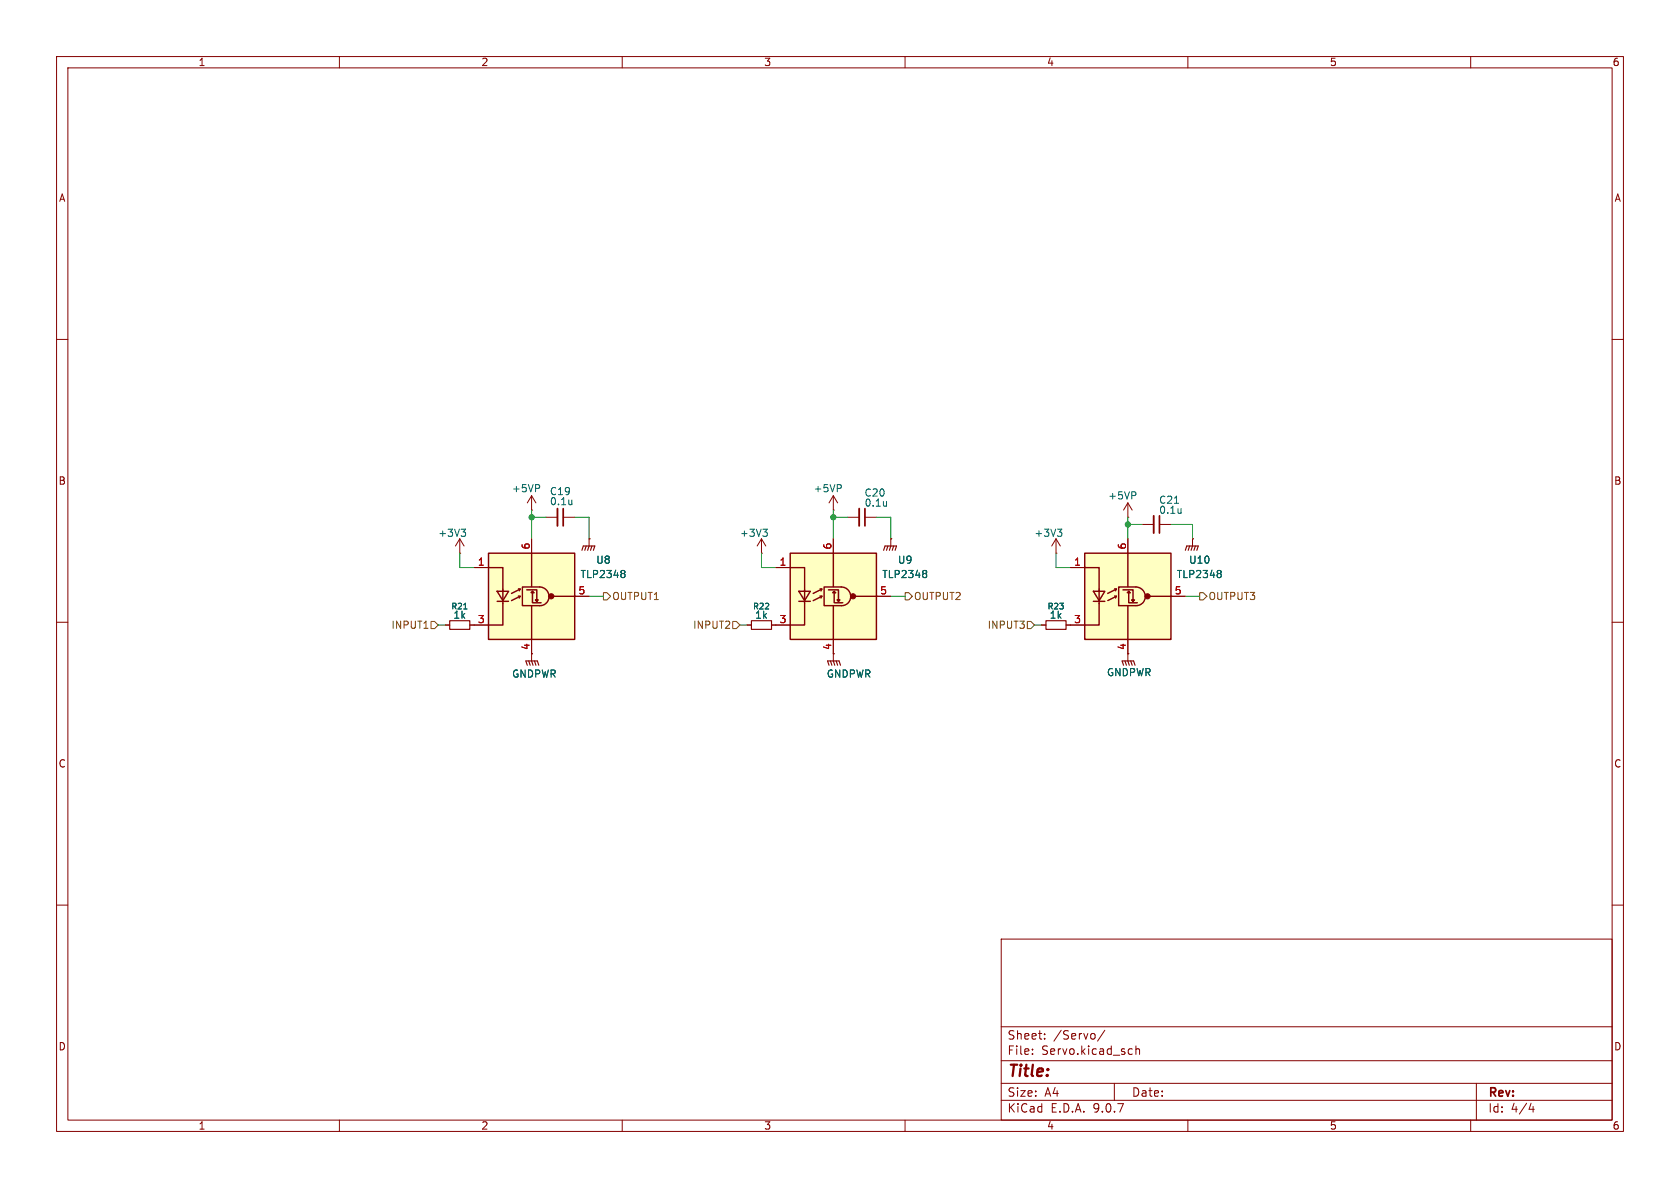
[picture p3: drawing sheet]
(kicad_sch
 (version 20250114)
 (generator "eeschema")
 (generator_version "9.0")
 (paper "A4")
 (lib_symbols
  (symbol "Device:C_Small"
   (pin_numbers (hide yes))
   (pin_names
    (offset 0.254) (hide yes)) (exclude_from_sim no) (in_bom yes) (on_board yes)
   (property "Reference" "C" (at 0.254 1.778 0) (effects (font (size 1.27 1.27)) (justify left)))
   (property "Value" "C_Small" (at 0.254 -2.032 0) (effects (font (size 1.27 1.27)) (justify left)))
   (property "Footprint" "" (at 0 0 0) (effects (font (size 1.27 1.27)) (hide yes)))
   (property "Datasheet" "~" (at 0 0 0) (effects (font (size 1.27 1.27)) (hide yes)))
   (property "Description" "Unpolarized capacitor, small symbol" (at 0 0 0) (effects (font (size 1.27 1.27)) (hide yes)))
   (symbol "C_Small_0_1"
    (polyline (pts (xy -1.524 0.508) (xy 1.524 0.508)) (stroke (width 0.3048) (type default)) (fill (type none)))
    (polyline (pts (xy -1.524 -0.508) (xy 1.524 -0.508)) (stroke (width 0.3302) (type default)) (fill (type none))))
   (symbol "C_Small_1_1"
    (pin passive line (at 0 2.54 270) (length 2.032) (name "~" (effects (font (size 1.27 1.27)))) (number "1" (effects (font (size 1.27 1.27)))))
    (pin passive line (at 0 -2.54 90) (length 2.032) (name "~" (effects (font (size 1.27 1.27)))) (number "2" (effects (font (size 1.27 1.27))))))
   (embedded_fonts no))
  (symbol "Isolator:TLP2748"
   (pin_names
    (offset 1.016) (hide yes)) (exclude_from_sim no) (in_bom yes) (on_board yes)
   (property "Reference" "U?" (at 12.7 6.4202 0) (effects (font (size 1.27 1.27))))
   (property "Value" "TLP2748" (at 12.7 3.8802 0) (effects (font (size 1.27 1.27))))
   (property "Footprint" "Package_SO:SO-6L_10x3.84mm_P1.27mm" (at 0 -12.7 0) (effects (font (size 1.27 1.27)
    (italic yes)) (hide yes)))
   (property "Datasheet" "https://toshiba.semicon-storage.com/info/docget.jsp?did=29407&prodName=TLP2748" (at 0 0 0) (effects (font (size 1.27 1.27)) (hide yes)))
   (property "Description" "10-Mbps inverting photocouple,5 kVrms, 4.5 - 30 Vdd, push-pull output, SO-6L" (at 0 0 0) (effects (font (size 1.27 1.27)) (hide yes)))
   (symbol "TLP2748_0_1"
    (rectangle (start -7.62 7.62) (end 7.62 -7.62) (stroke (width 0.254) (type default)) (fill (type background)))
    (polyline (pts (xy -7.62 -5.08) (xy -5.08 -5.08) (xy -5.08 -1.27)) (stroke (width 0.254) (type default)) (fill (type none)))
    (polyline (pts (xy -6.096 0.889) (xy -4.064 0.889) (xy -5.08 -0.762) (xy -6.096 0.889)) (stroke (width 0.254) (type default)) (fill (type none)))
    (polyline (pts (xy -6.096 -0.889) (xy -4.064 -0.889)) (stroke (width 0.254) (type default)) (fill (type none)))
    (polyline (pts (xy -5.08 1.27) (xy -5.08 0.9144)) (stroke (width 0.254) (type default)) (fill (type none)))
    (polyline (pts (xy -5.08 1.27) (xy -5.08 5.08) (xy -7.62 5.08)) (stroke (width 0.254) (type default)) (fill (type none)))
    (polyline (pts (xy -5.08 1.016) (xy -5.08 -0.762)) (stroke (width 0.254) (type default)) (fill (type none)))
    (polyline (pts (xy -5.08 -1.27) (xy -5.08 -0.9144)) (stroke (width 0.254) (type default)) (fill (type none)))
    (polyline (pts (xy -3.556 0.508) (xy -2.032 1.27)) (stroke (width 0.254) (type default)) (fill (type none)))
    (polyline (pts (xy -3.556 -0.762) (xy -2.032 0)) (stroke (width 0.254) (type default)) (fill (type none)))
    (polyline (pts (xy -2.032 1.27) (xy -2.3368 1.3208)) (stroke (width 0.254) (type default)) (fill (type none)))
    (polyline (pts (xy -2.032 1.27) (xy -2.1844 0.9652)) (stroke (width 0.254) (type default)) (fill (type none)))
    (polyline (pts (xy -2.032 0) (xy -2.3368 0.0508)) (stroke (width 0.254) (type default)) (fill (type none)))
    (polyline (pts (xy -2.032 0) (xy -2.1844 -0.3048)) (stroke (width 0.254) (type default)) (fill (type none)))
    (polyline (pts (xy 0 7.5946) (xy 0 1.7018)) (stroke (width 0.254) (type default)) (fill (type none)))
    (polyline (pts (xy 0 -7.62) (xy 0 -1.651)) (stroke (width 0.254) (type default)) (fill (type none)))
    (polyline (pts (xy 0.1524 0.889) (xy -0.1016 0.635) (xy 0.4064 0.635)) (stroke (width 0.254) (type default)) (fill (type none)))
    (polyline (pts (xy 0.9144 -0.889) (xy 0.9144 1.143) (xy -0.8636 1.143)) (stroke (width 0.254) (type default)) (fill (type none)))
    (polyline (pts (xy 0.9144 -0.889) (xy 0.6604 -0.635) (xy 1.1684 -0.635) (xy 0.9144 -0.889)) (stroke (width 0.254) (type default)) (fill (type none)))
    (arc (start 1.4224 1.651) (mid 2.5738 1.1514) (end 3.0734 0) (stroke (width 0.254) (type default)) (fill (type none)))
    (polyline (pts (xy 1.4224 1.651) (xy -1.6256 1.651) (xy -1.6256 -1.651) (xy 1.4224 -1.651)) (stroke (width 0.254) (type default)) (fill (type none)))
    (arc (start 3.0734 0) (mid 2.6073 -1.1849) (end 1.4224 -1.651) (stroke (width 0.254) (type default)) (fill (type none)))
    (polyline (pts (xy 1.6764 -1.143) (xy 0.1524 -1.143) (xy 0.1524 0.889) (xy 0.4064 0.635)) (stroke (width 0.254) (type default)) (fill (type none)))
    (circle (center 3.4798 0) (radius 0.4572) (stroke (width 0) (type default)) (fill (type outline)))
    (polyline (pts (xy 7.747 0) (xy 3.4798 0)) (stroke (width 0.254) (type default)) (fill (type none))))
   (symbol "TLP2748_1_1"
    (pin passive line (at -10.16 5.08 0) (length 2.54) (name "A" (effects (font (size 1.27 1.27)))) (number "1" (effects (font (size 1.27 1.27)))))
    (pin passive line (at -10.16 -5.08 0) (length 2.54) (name "K" (effects (font (size 1.27 1.27)))) (number "3" (effects (font (size 1.27 1.27)))))
    (pin power_in line (at 0 10.16 270) (length 2.54) (name "VDD" (effects (font (size 1.27 1.27)))) (number "6" (effects (font (size 1.27 1.27)))))
    (pin power_in line (at 0 -10.16 90) (length 2.54) (name "GND" (effects (font (size 1.27 1.27)))) (number "4" (effects (font (size 1.27 1.27)))))
    (pin output line (at 10.16 0 180) (length 2.54) (name "VO" (effects (font (size 1.27 1.27)))) (number "5" (effects (font (size 1.27 1.27))))))
   (embedded_fonts no))
  (symbol "R_Small_2"
   (pin_numbers (hide yes))
   (pin_names
    (offset 0.254) (hide yes)) (exclude_from_sim no) (in_bom yes) (on_board yes)
   (property "Reference" "R" (at 0 0 90) (effects (font (size 1.016 1.016))))
   (property "Value" "R_Small" (at 1.778 0 90) (effects (font (size 1.27 1.27))))
   (property "Footprint" "" (at 0 0 0) (effects (font (size 1.27 1.27)) (hide yes)))
   (property "Datasheet" "~" (at 0 0 0) (effects (font (size 1.27 1.27)) (hide yes)))
   (property "Description" "Resistor, small symbol" (at 0 0 0) (effects (font (size 1.27 1.27)) (hide yes)))
   (symbol "R_Small_2_0_1"
    (rectangle (start -0.762 1.778) (end 0.762 -1.778) (stroke (width 0.2032) (type default)) (fill (type none))))
   (symbol "R_Small_2_1_1"
    (pin passive line (at 0 2.54 270) (length 0.762) (name "~" (effects (font (size 1.27 1.27)))) (number "1" (effects (font (size 1.27 1.27)))))
    (pin passive line (at 0 -2.54 90) (length 0.762) (name "~" (effects (font (size 1.27 1.27)))) (number "2" (effects (font (size 1.27 1.27))))))
   (embedded_fonts no))
  (symbol "power:+3.3V"
   (power)
   (pin_numbers (hide yes))
   (pin_names
    (offset 0) (hide yes)) (exclude_from_sim no) (in_bom yes) (on_board yes)
   (property "Reference" "#PWR" (at 0 -3.81 0) (effects (font (size 1.27 1.27)) (hide yes)))
   (property "Value" "+3.3V" (at 0 3.556 0) (effects (font (size 1.27 1.27))))
   (property "Footprint" "" (at 0 0 0) (effects (font (size 1.27 1.27)) (hide yes)))
   (property "Datasheet" "" (at 0 0 0) (effects (font (size 1.27 1.27)) (hide yes)))
   (property "Description" "Power symbol creates a global label with name \"+3.3V\"" (at 0 0 0) (effects (font (size 1.27 1.27)) (hide yes)))
   (symbol "+3.3V_0_1"
    (polyline (pts (xy -0.762 1.27) (xy 0 2.54)) (stroke (width 0) (type default)) (fill (type none)))
    (polyline (pts (xy 0 2.54) (xy 0.762 1.27)) (stroke (width 0) (type default)) (fill (type none)))
    (polyline (pts (xy 0 0) (xy 0 2.54)) (stroke (width 0) (type default)) (fill (type none))))
   (symbol "+3.3V_1_1"
    (pin power_in line (at 0 0 90) (length 0) (name "~" (effects (font (size 1.27 1.27)))) (number "1" (effects (font (size 1.27 1.27))))))
   (embedded_fonts no))
  (symbol "power:+5VP"
   (power)
   (pin_numbers (hide yes))
   (pin_names
    (offset 0) (hide yes)) (exclude_from_sim no) (in_bom yes) (on_board yes)
   (property "Reference" "#PWR" (at 0 -3.81 0) (effects (font (size 1.27 1.27)) (hide yes)))
   (property "Value" "+5VP" (at 0 3.556 0) (effects (font (size 1.27 1.27))))
   (property "Footprint" "" (at 0 0 0) (effects (font (size 1.27 1.27)) (hide yes)))
   (property "Datasheet" "" (at 0 0 0) (effects (font (size 1.27 1.27)) (hide yes)))
   (property "Description" "Power symbol creates a global label with name \"+5VP\"" (at 0 0 0) (effects (font (size 1.27 1.27)) (hide yes)))
   (symbol "+5VP_0_1"
    (polyline (pts (xy -0.762 1.27) (xy 0 2.54)) (stroke (width 0) (type default)) (fill (type none)))
    (polyline (pts (xy 0 2.54) (xy 0.762 1.27)) (stroke (width 0) (type default)) (fill (type none)))
    (polyline (pts (xy 0 0) (xy 0 2.54)) (stroke (width 0) (type default)) (fill (type none))))
   (symbol "+5VP_1_1"
    (pin power_in line (at 0 0 90) (length 0) (name "~" (effects (font (size 1.27 1.27)))) (number "1" (effects (font (size 1.27 1.27))))))
   (embedded_fonts no))
  (symbol "power:GNDPWR"
   (power)
   (pin_numbers (hide yes))
   (pin_names
    (offset 0) (hide yes)) (exclude_from_sim no) (in_bom yes) (on_board yes)
   (property "Reference" "#PWR" (at 0 -5.08 0) (effects (font (size 1.27 1.27)) (hide yes)))
   (property "Value" "GNDPWR" (at 0 -3.302 0) (effects (font (size 1.27 1.27))))
   (property "Footprint" "" (at 0 -1.27 0) (effects (font (size 1.27 1.27)) (hide yes)))
   (property "Datasheet" "" (at 0 -1.27 0) (effects (font (size 1.27 1.27)) (hide yes)))
   (property "Description" "Power symbol creates a global label with name \"GNDPWR\" , global ground" (at 0 0 0) (effects (font (size 1.27 1.27)) (hide yes)))
   (symbol "GNDPWR_0_1"
    (polyline (pts (xy -1.016 -1.27) (xy -1.27 -2.032) (xy -1.27 -2.032)) (stroke (width 0.2032) (type default)) (fill (type none)))
    (polyline (pts (xy -0.508 -1.27) (xy -0.762 -2.032) (xy -0.762 -2.032)) (stroke (width 0.2032) (type default)) (fill (type none)))
    (polyline (pts (xy 0 -1.27) (xy 0 0)) (stroke (width 0) (type default)) (fill (type none)))
    (polyline (pts (xy 0 -1.27) (xy -0.254 -2.032) (xy -0.254 -2.032)) (stroke (width 0.2032) (type default)) (fill (type none)))
    (polyline (pts (xy 0.508 -1.27) (xy 0.254 -2.032) (xy 0.254 -2.032)) (stroke (width 0.2032) (type default)) (fill (type none)))
    (polyline (pts (xy 1.016 -1.27) (xy -1.016 -1.27) (xy -1.016 -1.27)) (stroke (width 0.2032) (type default)) (fill (type none)))
    (polyline (pts (xy 1.016 -1.27) (xy 0.762 -2.032) (xy 0.762 -2.032) (xy 0.762 -2.032)) (stroke (width 0.2032) (type default)) (fill (type none))))
   (symbol "GNDPWR_1_1"
    (pin power_in line (at 0 0 270) (length 0) (name "~" (effects (font (size 1.27 1.27)))) (number "1" (effects (font (size 1.27 1.27))))))
   (embedded_fonts no)))
 (junction
  (at 93.98 91.44)
  (diameter 0)
  (color 0 0 0 0))
 (junction
  (at 199.39 92.71)
  (diameter 0)
  (color 0 0 0 0))
 (junction
  (at 147.32 91.44)
  (diameter 0)
  (color 0 0 0 0))
 (wire
  (pts (xy 106.68 105.41) (xy 104.14 105.41))
  (stroke (width 0) (type default)))
 (wire
  (pts (xy 186.69 100.33) (xy 189.23 100.33))
  (stroke (width 0) (type default)))
 (wire
  (pts (xy 101.6 91.44) (xy 104.14 91.44))
  (stroke (width 0) (type default)))
 (wire
  (pts (xy 160.02 105.41) (xy 157.48 105.41))
  (stroke (width 0) (type default)))
 (wire
  (pts (xy 147.32 90.17) (xy 147.32 91.44))
  (stroke (width 0) (type default)))
 (wire
  (pts (xy 199.39 91.44) (xy 199.39 92.71))
  (stroke (width 0) (type default)))
 (wire
  (pts (xy 199.39 92.71) (xy 199.39 95.25))
  (stroke (width 0) (type default)))
 (wire
  (pts (xy 93.98 90.17) (xy 93.98 91.44))
  (stroke (width 0) (type default)))
 (wire
  (pts (xy 134.62 100.33) (xy 137.16 100.33))
  (stroke (width 0) (type default)))
 (wire
  (pts (xy 132.08 110.49) (xy 130.81 110.49))
  (stroke (width 0) (type default)))
 (wire
  (pts (xy 210.82 92.71) (xy 210.82 95.25))
  (stroke (width 0) (type default)))
 (wire
  (pts (xy 157.48 91.44) (xy 157.48 95.25))
  (stroke (width 0) (type default)))
 (wire
  (pts (xy 212.09 105.41) (xy 209.55 105.41))
  (stroke (width 0) (type default)))
 (wire
  (pts (xy 81.28 97.79) (xy 81.28 100.33))
  (stroke (width 0) (type default)))
 (wire
  (pts (xy 184.15 110.49) (xy 182.88 110.49))
  (stroke (width 0) (type default)))
 (wire
  (pts (xy 154.94 91.44) (xy 157.48 91.44))
  (stroke (width 0) (type default)))
 (wire
  (pts (xy 147.32 91.44) (xy 147.32 95.25))
  (stroke (width 0) (type default)))
 (wire
  (pts (xy 78.74 110.49) (xy 77.47 110.49))
  (stroke (width 0) (type default)))
 (wire
  (pts (xy 201.93 92.71) (xy 199.39 92.71))
  (stroke (width 0) (type default)))
 (wire
  (pts (xy 96.52 91.44) (xy 93.98 91.44))
  (stroke (width 0) (type default)))
 (wire
  (pts (xy 149.86 91.44) (xy 147.32 91.44))
  (stroke (width 0) (type default)))
 (wire
  (pts (xy 134.62 97.79) (xy 134.62 100.33))
  (stroke (width 0) (type default)))
 (wire
  (pts (xy 186.69 97.79) (xy 186.69 100.33))
  (stroke (width 0) (type default)))
 (wire
  (pts (xy 104.14 91.44) (xy 104.14 95.25))
  (stroke (width 0) (type default)))
 (wire
  (pts (xy 207.01 92.71) (xy 210.82 92.71))
  (stroke (width 0) (type default)))
 (wire
  (pts (xy 81.28 100.33) (xy 83.82 100.33))
  (stroke (width 0) (type default)))
 (wire
  (pts (xy 93.98 91.44) (xy 93.98 95.25))
  (stroke (width 0) (type default)))
 (hierarchical_label "INPUT3"
  (shape input)
  (at 182.88 110.49 180)
  (effects (font (size 1.27 1.27)) (justify right)))
 (hierarchical_label "OUTPUT2"
  (shape output)
  (at 160.02 105.41 0)
  (effects (font (size 1.27 1.27)) (justify left)))
 (hierarchical_label "OUTPUT3"
  (shape output)
  (at 212.09 105.41 0)
  (effects (font (size 1.27 1.27)) (justify left)))
 (hierarchical_label "INPUT2"
  (shape input)
  (at 130.81 110.49 180)
  (effects (font (size 1.27 1.27)) (justify right)))
 (hierarchical_label "OUTPUT1"
  (shape output)
  (at 106.68 105.41 0)
  (effects (font (size 1.27 1.27)) (justify left)))
 (hierarchical_label "INPUT1"
  (shape input)
  (at 77.47 110.49 180)
  (effects (font (size 1.27 1.27)) (justify right)))
 (symbol
  (lib_id "Device:C_Small")
  (at 204.47 92.71 270)
  (unit 1)
  (exclude_from_sim no)
  (in_bom yes)
  (on_board yes)
  (dnp no)
  (property "Reference" "C21" (at 206.756 88.392 90) (effects (font (size 1.27 1.27))))
  (property "Value" "0.1u" (at 207.01 90.17 90) (effects (font (size 1.27 1.27))))
  (property "Footprint" "Capacitor_SMD:C_0603_1608Metric_Pad1.08x0.95mm_HandSolder" (at 204.47 92.71 0) (effects (font (size 1.27 1.27)) (hide yes)))
  (property "Datasheet" "~" (at 204.47 92.71 0) (effects (font (size 1.27 1.27)) (hide yes)))
  (property "Description" "Unpolarized capacitor, small symbol" (at 204.47 92.71 0) (effects (font (size 1.27 1.27)) (hide yes)))
  (pin "1")
  (pin "2"))
 (symbol
  (lib_name "R_Small_2")
  (lib_id "Device:R_Small")
  (at 81.28 110.49 90)
  (unit 1)
  (exclude_from_sim no)
  (in_bom yes)
  (on_board yes)
  (dnp no)
  (property "Reference" "R21" (at 81.28 107.188 90) (effects (font (size 1.016 1.016))))
  (property "Value" "1k" (at 81.28 108.712 90) (effects (font (size 1.27 1.27))))
  (property "Footprint" "Resistor_SMD:R_0603_1608Metric_Pad0.98x0.95mm_HandSolder" (at 81.28 110.49 0) (effects (font (size 1.27 1.27)) (hide yes)))
  (property "Datasheet" "~" (at 81.28 110.49 0) (effects (font (size 1.27 1.27)) (hide yes)))
  (property "Description" "Resistor, small symbol" (at 81.28 110.49 0) (effects (font (size 1.27 1.27)) (hide yes)))
  (pin "2")
  (pin "1"))
 (symbol
  (lib_id "power:GNDPWR")
  (at 210.82 95.25 0)
  (unit 1)
  (exclude_from_sim no)
  (in_bom yes)
  (on_board yes)
  (dnp no)
  (property "Reference" "#PWR079" (at 210.82 100.33 0) (effects (font (size 1.27 1.27)) (hide yes)))
  (property "Value" "GNDPWR" (at 212.09 98.806 0) (effects (font (size 1.27 1.27)) (justify right) (hide yes)))
  (property "Footprint" "" (at 210.82 96.52 0) (effects (font (size 1.27 1.27)) (hide yes)))
  (property "Datasheet" "" (at 210.82 96.52 0) (effects (font (size 1.27 1.27)) (hide yes)))
  (property "Description" "Power symbol creates a global label with name \"GNDPWR\" , global ground" (at 210.82 95.25 0) (effects (font (size 1.27 1.27)) (hide yes)))
  (pin "1"))
 (symbol
  (lib_id "Isolator:TLP2748")
  (at 93.98 105.41 0)
  (unit 1)
  (exclude_from_sim no)
  (in_bom yes)
  (on_board yes)
  (dnp no)
  (fields_autoplaced yes)
  (property "Reference" "U8" (at 106.68 98.9898 0) (effects (font (size 1.27 1.27))))
  (property "Value" "TLP2348" (at 106.68 101.5298 0) (effects (font (size 1.27 1.27))))
  (property "Footprint" "Isolator_Library:U_SO6_11-4L1S_TOS" (at 93.98 118.11 0) (effects (font (size 1.27 1.27)
    (italic yes)) (hide yes)))
  (property "Datasheet" "https://toshiba.semicon-storage.com/info/docget.jsp?did=29407&prodName=TLP2748" (at 93.98 105.41 0) (effects (font (size 1.27 1.27)) (hide yes)))
  (property "Description" "10-Mbps inverting photocouple,5 kVrms, 4.5 - 30 Vdd, push-pull output, SO-6L" (at 93.98 105.41 0) (effects (font (size 1.27 1.27)) (hide yes)))
  (pin "3")
  (pin "6")
  (pin "1")
  (pin "5")
  (pin "4"))
 (symbol
  (lib_id "power:GNDPWR")
  (at 147.32 115.57 0)
  (mirror y)
  (unit 1)
  (exclude_from_sim no)
  (in_bom yes)
  (on_board yes)
  (dnp no)
  (property "Reference" "#PWR074" (at 147.32 120.65 0) (effects (font (size 1.27 1.27)) (hide yes)))
  (property "Value" "GNDPWR" (at 146.05 119.126 0) (effects (font (size 1.27 1.27)) (justify right)))
  (property "Footprint" "" (at 147.32 116.84 0) (effects (font (size 1.27 1.27)) (hide yes)))
  (property "Datasheet" "" (at 147.32 116.84 0) (effects (font (size 1.27 1.27)) (hide yes)))
  (property "Description" "Power symbol creates a global label with name \"GNDPWR\" , global ground" (at 147.32 115.57 0) (effects (font (size 1.27 1.27)) (hide yes)))
  (pin "1"))
 (symbol
  (lib_id "power:+3.3V")
  (at 186.69 97.79 0)
  (mirror y)
  (unit 1)
  (exclude_from_sim no)
  (in_bom yes)
  (on_board yes)
  (dnp no)
  (property "Reference" "#PWR018" (at 186.69 101.6 0) (effects (font (size 1.27 1.27)) (hide yes)))
  (property "Value" "+3V3" (at 185.42 94.234 0) (effects (font (size 1.27 1.27))))
  (property "Footprint" "" (at 186.69 97.79 0) (effects (font (size 1.27 1.27)) (hide yes)))
  (property "Datasheet" "" (at 186.69 97.79 0) (effects (font (size 1.27 1.27)) (hide yes)))
  (property "Description" "" (at 186.69 97.79 0) (effects (font (size 1.27 1.27)) (hide yes)))
  (pin "1"))
 (symbol
  (lib_name "R_Small_2")
  (lib_id "Device:R_Small")
  (at 134.62 110.49 90)
  (unit 1)
  (exclude_from_sim no)
  (in_bom yes)
  (on_board yes)
  (dnp no)
  (property "Reference" "R22" (at 134.62 107.188 90) (effects (font (size 1.016 1.016))))
  (property "Value" "1k" (at 134.62 108.712 90) (effects (font (size 1.27 1.27))))
  (property "Footprint" "Resistor_SMD:R_0603_1608Metric_Pad0.98x0.95mm_HandSolder" (at 134.62 110.49 0) (effects (font (size 1.27 1.27)) (hide yes)))
  (property "Datasheet" "~" (at 134.62 110.49 0) (effects (font (size 1.27 1.27)) (hide yes)))
  (property "Description" "Resistor, small symbol" (at 134.62 110.49 0) (effects (font (size 1.27 1.27)) (hide yes)))
  (pin "2")
  (pin "1"))
 (symbol
  (lib_id "power:GNDPWR")
  (at 157.48 95.25 0)
  (unit 1)
  (exclude_from_sim no)
  (in_bom yes)
  (on_board yes)
  (dnp no)
  (property "Reference" "#PWR075" (at 157.48 100.33 0) (effects (font (size 1.27 1.27)) (hide yes)))
  (property "Value" "GNDPWR" (at 158.75 98.806 0) (effects (font (size 1.27 1.27)) (justify right) (hide yes)))
  (property "Footprint" "" (at 157.48 96.52 0) (effects (font (size 1.27 1.27)) (hide yes)))
  (property "Datasheet" "" (at 157.48 96.52 0) (effects (font (size 1.27 1.27)) (hide yes)))
  (property "Description" "Power symbol creates a global label with name \"GNDPWR\" , global ground" (at 157.48 95.25 0) (effects (font (size 1.27 1.27)) (hide yes)))
  (pin "1"))
 (symbol
  (lib_id "Isolator:TLP2748")
  (at 199.39 105.41 0)
  (unit 1)
  (exclude_from_sim no)
  (in_bom yes)
  (on_board yes)
  (dnp no)
  (fields_autoplaced yes)
  (property "Reference" "U10" (at 212.09 98.9898 0) (effects (font (size 1.27 1.27))))
  (property "Value" "TLP2348" (at 212.09 101.5298 0) (effects (font (size 1.27 1.27))))
  (property "Footprint" "Isolator_Library:U_SO6_11-4L1S_TOS" (at 199.39 118.11 0) (effects (font (size 1.27 1.27)
    (italic yes)) (hide yes)))
  (property "Datasheet" "https://toshiba.semicon-storage.com/info/docget.jsp?did=29407&prodName=TLP2748" (at 199.39 105.41 0) (effects (font (size 1.27 1.27)) (hide yes)))
  (property "Description" "10-Mbps inverting photocouple,5 kVrms, 4.5 - 30 Vdd, push-pull output, SO-6L" (at 199.39 105.41 0) (effects (font (size 1.27 1.27)) (hide yes)))
  (pin "3")
  (pin "6")
  (pin "1")
  (pin "5")
  (pin "4"))
 (symbol
  (lib_id "Device:C_Small")
  (at 152.4 91.44 270)
  (unit 1)
  (exclude_from_sim no)
  (in_bom yes)
  (on_board yes)
  (dnp no)
  (property "Reference" "C20" (at 154.686 87.122 90) (effects (font (size 1.27 1.27))))
  (property "Value" "0.1u" (at 154.94 88.9 90) (effects (font (size 1.27 1.27))))
  (property "Footprint" "Capacitor_SMD:C_0603_1608Metric_Pad1.08x0.95mm_HandSolder" (at 152.4 91.44 0) (effects (font (size 1.27 1.27)) (hide yes)))
  (property "Datasheet" "~" (at 152.4 91.44 0) (effects (font (size 1.27 1.27)) (hide yes)))
  (property "Description" "Unpolarized capacitor, small symbol" (at 152.4 91.44 0) (effects (font (size 1.27 1.27)) (hide yes)))
  (pin "1")
  (pin "2"))
 (symbol
  (lib_name "R_Small_2")
  (lib_id "Device:R_Small")
  (at 186.69 110.49 90)
  (unit 1)
  (exclude_from_sim no)
  (in_bom yes)
  (on_board yes)
  (dnp no)
  (property "Reference" "R23" (at 186.69 107.188 90) (effects (font (size 1.016 1.016))))
  (property "Value" "1k" (at 186.69 108.712 90) (effects (font (size 1.27 1.27))))
  (property "Footprint" "Resistor_SMD:R_0603_1608Metric_Pad0.98x0.95mm_HandSolder" (at 186.69 110.49 0) (effects (font (size 1.27 1.27)) (hide yes)))
  (property "Datasheet" "~" (at 186.69 110.49 0) (effects (font (size 1.27 1.27)) (hide yes)))
  (property "Description" "Resistor, small symbol" (at 186.69 110.49 0) (effects (font (size 1.27 1.27)) (hide yes)))
  (pin "2")
  (pin "1"))
 (symbol
  (lib_id "power:GNDPWR")
  (at 199.39 115.57 0)
  (mirror y)
  (unit 1)
  (exclude_from_sim no)
  (in_bom yes)
  (on_board yes)
  (dnp no)
  (property "Reference" "#PWR078" (at 199.39 120.65 0) (effects (font (size 1.27 1.27)) (hide yes)))
  (property "Value" "GNDPWR" (at 195.58 118.872 0) (effects (font (size 1.27 1.27)) (justify right)))
  (property "Footprint" "" (at 199.39 116.84 0) (effects (font (size 1.27 1.27)) (hide yes)))
  (property "Datasheet" "" (at 199.39 116.84 0) (effects (font (size 1.27 1.27)) (hide yes)))
  (property "Description" "Power symbol creates a global label with name \"GNDPWR\" , global ground" (at 199.39 115.57 0) (effects (font (size 1.27 1.27)) (hide yes)))
  (pin "1"))
 (symbol
  (lib_id "power:+5VP")
  (at 199.39 91.44 0)
  (mirror y)
  (unit 1)
  (exclude_from_sim no)
  (in_bom yes)
  (on_board yes)
  (dnp no)
  (property "Reference" "#PWR077" (at 199.39 95.25 0) (effects (font (size 1.27 1.27)) (hide yes)))
  (property "Value" "+5VP" (at 201.168 87.63 0) (effects (font (size 1.27 1.27)) (justify left)))
  (property "Footprint" "" (at 199.39 91.44 0) (effects (font (size 1.27 1.27)) (hide yes)))
  (property "Datasheet" "" (at 199.39 91.44 0) (effects (font (size 1.27 1.27)) (hide yes)))
  (property "Description" "Power symbol creates a global label with name \"+5VP\"" (at 199.39 91.44 0) (effects (font (size 1.27 1.27)) (hide yes)))
  (pin "1"))
 (symbol
  (lib_id "power:+5VP")
  (at 147.32 90.17 0)
  (mirror y)
  (unit 1)
  (exclude_from_sim no)
  (in_bom yes)
  (on_board yes)
  (dnp no)
  (property "Reference" "#PWR073" (at 147.32 93.98 0) (effects (font (size 1.27 1.27)) (hide yes)))
  (property "Value" "+5VP" (at 149.098 86.36 0) (effects (font (size 1.27 1.27)) (justify left)))
  (property "Footprint" "" (at 147.32 90.17 0) (effects (font (size 1.27 1.27)) (hide yes)))
  (property "Datasheet" "" (at 147.32 90.17 0) (effects (font (size 1.27 1.27)) (hide yes)))
  (property "Description" "Power symbol creates a global label with name \"+5VP\"" (at 147.32 90.17 0) (effects (font (size 1.27 1.27)) (hide yes)))
  (pin "1"))
 (symbol
  (lib_id "power:+3.3V")
  (at 81.28 97.79 0)
  (mirror y)
  (unit 1)
  (exclude_from_sim no)
  (in_bom yes)
  (on_board yes)
  (dnp no)
  (property "Reference" "#PWR013" (at 81.28 101.6 0) (effects (font (size 1.27 1.27)) (hide yes)))
  (property "Value" "+3V3" (at 80.01 94.234 0) (effects (font (size 1.27 1.27))))
  (property "Footprint" "" (at 81.28 97.79 0) (effects (font (size 1.27 1.27)) (hide yes)))
  (property "Datasheet" "" (at 81.28 97.79 0) (effects (font (size 1.27 1.27)) (hide yes)))
  (property "Description" "" (at 81.28 97.79 0) (effects (font (size 1.27 1.27)) (hide yes)))
  (pin "1"))
 (symbol
  (lib_id "power:+5VP")
  (at 93.98 90.17 0)
  (mirror y)
  (unit 1)
  (exclude_from_sim no)
  (in_bom yes)
  (on_board yes)
  (dnp no)
  (property "Reference" "#PWR069" (at 93.98 93.98 0) (effects (font (size 1.27 1.27)) (hide yes)))
  (property "Value" "+5VP" (at 95.758 86.36 0) (effects (font (size 1.27 1.27)) (justify left)))
  (property "Footprint" "" (at 93.98 90.17 0) (effects (font (size 1.27 1.27)) (hide yes)))
  (property "Datasheet" "" (at 93.98 90.17 0) (effects (font (size 1.27 1.27)) (hide yes)))
  (property "Description" "Power symbol creates a global label with name \"+5VP\"" (at 93.98 90.17 0) (effects (font (size 1.27 1.27)) (hide yes)))
  (pin "1"))
 (symbol
  (lib_id "Isolator:TLP2748")
  (at 147.32 105.41 0)
  (unit 1)
  (exclude_from_sim no)
  (in_bom yes)
  (on_board yes)
  (dnp no)
  (fields_autoplaced yes)
  (property "Reference" "U9" (at 160.02 98.9898 0) (effects (font (size 1.27 1.27))))
  (property "Value" "TLP2348" (at 160.02 101.5298 0) (effects (font (size 1.27 1.27))))
  (property "Footprint" "Isolator_Library:U_SO6_11-4L1S_TOS" (at 147.32 118.11 0) (effects (font (size 1.27 1.27)
    (italic yes)) (hide yes)))
  (property "Datasheet" "https://toshiba.semicon-storage.com/info/docget.jsp?did=29407&prodName=TLP2748" (at 147.32 105.41 0) (effects (font (size 1.27 1.27)) (hide yes)))
  (property "Description" "10-Mbps inverting photocouple,5 kVrms, 4.5 - 30 Vdd, push-pull output, SO-6L" (at 147.32 105.41 0) (effects (font (size 1.27 1.27)) (hide yes)))
  (pin "3")
  (pin "6")
  (pin "1")
  (pin "5")
  (pin "4"))
 (symbol
  (lib_id "power:+3.3V")
  (at 134.62 97.79 0)
  (mirror y)
  (unit 1)
  (exclude_from_sim no)
  (in_bom yes)
  (on_board yes)
  (dnp no)
  (property "Reference" "#PWR014" (at 134.62 101.6 0) (effects (font (size 1.27 1.27)) (hide yes)))
  (property "Value" "+3V3" (at 133.35 94.234 0) (effects (font (size 1.27 1.27))))
  (property "Footprint" "" (at 134.62 97.79 0) (effects (font (size 1.27 1.27)) (hide yes)))
  (property "Datasheet" "" (at 134.62 97.79 0) (effects (font (size 1.27 1.27)) (hide yes)))
  (property "Description" "" (at 134.62 97.79 0) (effects (font (size 1.27 1.27)) (hide yes)))
  (pin "1"))
 (symbol
  (lib_id "Device:C_Small")
  (at 99.06 91.44 270)
  (unit 1)
  (exclude_from_sim no)
  (in_bom yes)
  (on_board yes)
  (dnp no)
  (property "Reference" "C19" (at 99.06 86.868 90) (effects (font (size 1.27 1.27))))
  (property "Value" "0.1u" (at 99.314 88.646 90) (effects (font (size 1.27 1.27))))
  (property "Footprint" "Capacitor_SMD:C_0603_1608Metric_Pad1.08x0.95mm_HandSolder" (at 99.06 91.44 0) (effects (font (size 1.27 1.27)) (hide yes)))
  (property "Datasheet" "~" (at 99.06 91.44 0) (effects (font (size 1.27 1.27)) (hide yes)))
  (property "Description" "Unpolarized capacitor, small symbol" (at 99.06 91.44 0) (effects (font (size 1.27 1.27)) (hide yes)))
  (pin "1")
  (pin "2"))
 (symbol
  (lib_id "power:GNDPWR")
  (at 104.14 95.25 0)
  (unit 1)
  (exclude_from_sim no)
  (in_bom yes)
  (on_board yes)
  (dnp no)
  (property "Reference" "#PWR071" (at 104.14 100.33 0) (effects (font (size 1.27 1.27)) (hide yes)))
  (property "Value" "GNDPWR" (at 105.41 98.806 0) (effects (font (size 1.27 1.27)) (justify right) (hide yes)))
  (property "Footprint" "" (at 104.14 96.52 0) (effects (font (size 1.27 1.27)) (hide yes)))
  (property "Datasheet" "" (at 104.14 96.52 0) (effects (font (size 1.27 1.27)) (hide yes)))
  (property "Description" "Power symbol creates a global label with name \"GNDPWR\" , global ground" (at 104.14 95.25 0) (effects (font (size 1.27 1.27)) (hide yes)))
  (pin "1"))
 (symbol
  (lib_id "power:GNDPWR")
  (at 93.98 115.57 0)
  (mirror y)
  (unit 1)
  (exclude_from_sim no)
  (in_bom yes)
  (on_board yes)
  (dnp no)
  (property "Reference" "#PWR070" (at 93.98 120.65 0) (effects (font (size 1.27 1.27)) (hide yes)))
  (property "Value" "GNDPWR" (at 90.424 119.126 0) (effects (font (size 1.27 1.27)) (justify right)))
  (property "Footprint" "" (at 93.98 116.84 0) (effects (font (size 1.27 1.27)) (hide yes)))
  (property "Datasheet" "" (at 93.98 116.84 0) (effects (font (size 1.27 1.27)) (hide yes)))
  (property "Description" "Power symbol creates a global label with name \"GNDPWR\" , global ground" (at 93.98 115.57 0) (effects (font (size 1.27 1.27)) (hide yes)))
  (pin "1")))
